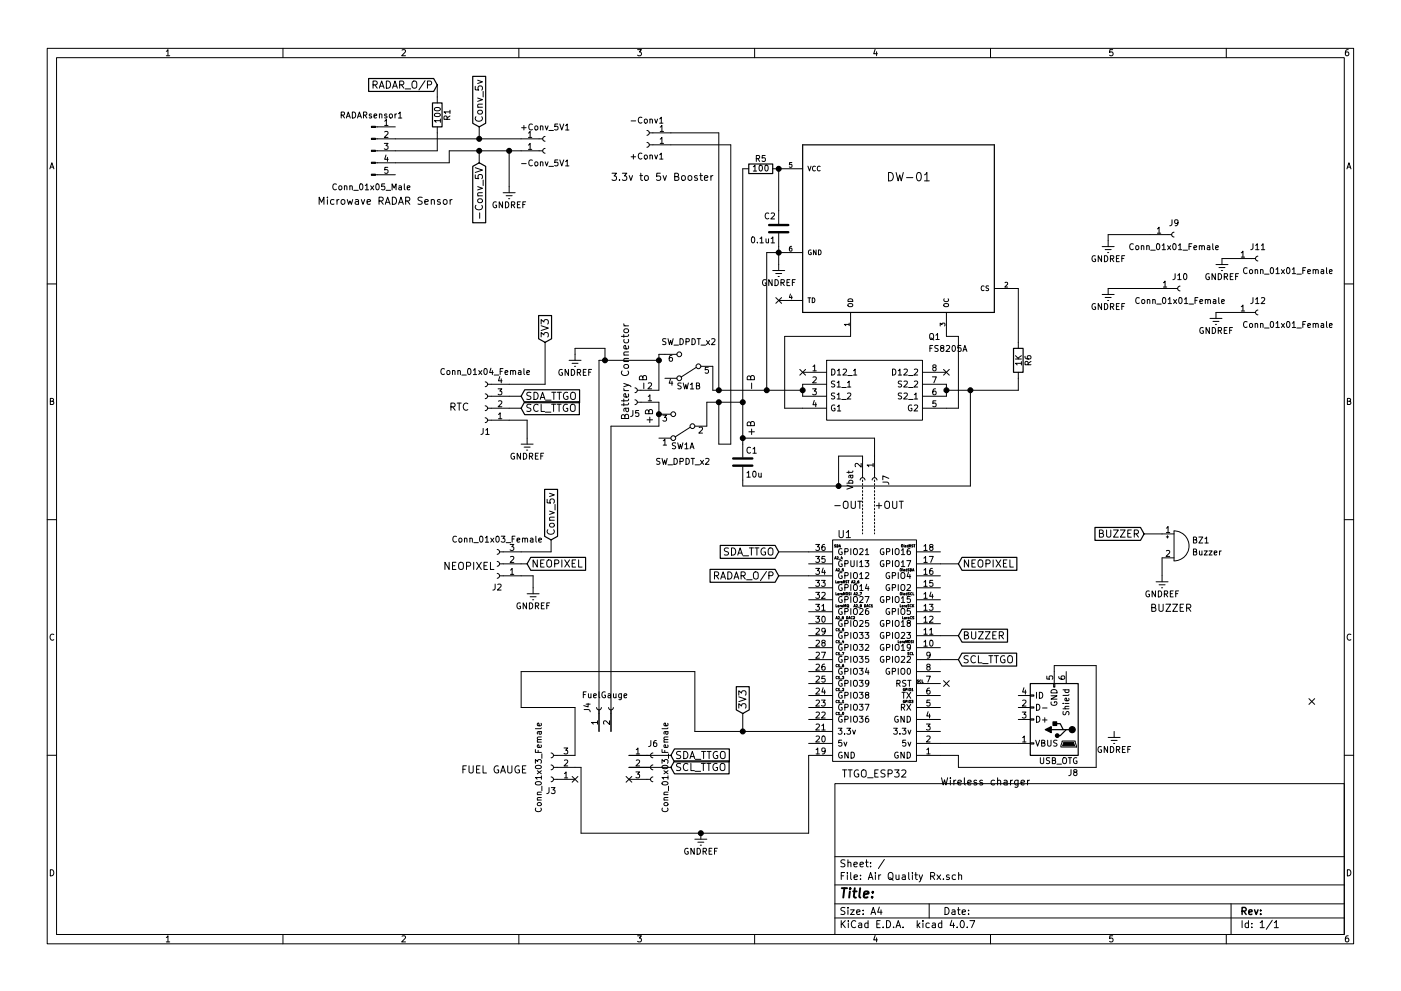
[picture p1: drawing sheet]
EESchema Schematic File Version 2
LIBS:power
LIBS:device
LIBS:switches
LIBS:relays
LIBS:motors
LIBS:transistors
LIBS:conn
LIBS:linear
LIBS:regul
LIBS:74xx
LIBS:cmos4000
LIBS:adc-dac
LIBS:memory
LIBS:xilinx
LIBS:microcontrollers
LIBS:dsp
LIBS:microchip
LIBS:analog_switches
LIBS:motorola
LIBS:texas
LIBS:intel
LIBS:audio
LIBS:interface
LIBS:digital-audio
LIBS:philips
LIBS:display
LIBS:cypress
LIBS:siliconi
LIBS:opto
LIBS:atmel
LIBS:contrib
LIBS:valves
LIBS:ttgo_esp32
LIBS:DW-01
LIBS:FS8205A
LIBS:LED
LIBS:Air Quality Rx-cache
EELAYER 25 0
EELAYER END
$Descr A4 11693 8268
encoding utf-8
Sheet 1 1
Title ""
Date ""
Rev ""
Comp ""
Comment1 ""
Comment2 ""
Comment3 ""
Comment4 ""
$EndDescr
$Comp
L TTGO_ESP32 U1
U 1 1
P 6950 6350
F 0 "U1" H 7050 8250 60  0000 C CNN
F 1 "TTGO_ESP32" H 7300 6250 60  0000 C CNN
F 2 "KICAD_TTGO:TTGO_ESP32" H 6950 6350 60  0001 C CNN
F 3 "" H 6950 6350 60  0001 C CNN
	1    6950 6350
	1    0    0    -1  
$EndComp
Text Notes 7850 6550 0    60   ~ 0
Wireless charger
$Comp
L FS8205A Q1
U 1 1
P 6700 3100
F 0 "Q1" H 7750 3400 50  0000 L CNN
F 1 "FS8205A" H 7750 3300 50  0000 L CNN
F 2 "TO_SOT_Packages_SMD:SOT-23-6_Handsoldering" H 7750 3200 50  0001 L CNN
F 3 "http://www.ic-fortune.com/upload/Download/FS8205A-DS-12_EN.pdf" H 7750 3100 50  0001 L CNN
F 4 "dual n-channel enhancement mode power MOFSET" H 7750 3000 50  0001 L CNN "Description"
F 5 "1.2" H 7750 2900 50  0001 L CNN "Height"
F 6 "SII Semiconductor" H 7750 2800 50  0001 L CNN "Manufacturer_Name"
F 7 "FS8205A" H 7750 2700 50  0001 L CNN "Manufacturer_Part_Number"
F 8 "" H 7750 2600 50  0001 L CNN "RS Part Number"
F 9 "" H 7750 2500 50  0001 L CNN "RS Price/Stock"
F 10 "FS8205A" H 7750 2400 50  0001 L CNN "Arrow Part Number"
F 11 "" H 7750 2300 50  0001 L CNN "Arrow Price/Stock"
	1    6700 3100
	1    0    0    -1  
$EndComp
$Comp
L Conn_01x02_Female J5
U 1 1
P 5300 3350
F 0 "J5" H 5300 3450 50  0000 C CNN
F 1 "Battery Connector" H 5300 3150 50  0001 L CNN
F 2 "Socket_Strips:Socket_Strip_Straight_1x02_Pitch2.54mm" H 5300 3350 50  0001 C CNN
F 3 "" H 5300 3350 50  0001 C CNN
	1    5300 3350
	-1   0    0    1   
$EndComp
Text Notes 5250 3500 1    60   ~ 0
Battery Connector\n
Text Notes 5100 1500 0    60   ~ 0
3.3v to 5v Booster
$Comp
L Conn_01x05_Male RADARsensor1
U 1 1
P 3100 1250
F 0 "RADARsensor1" H 3100 1550 50  0000 C CNN
F 1 "Conn_01x05_Male" H 3100 950 50  0000 C CNN
F 2 "Socket_Strips:Socket_Strip_Straight_1x05_Pitch2.54mm" H 3100 1250 50  0001 C CNN
F 3 "" H 3100 1250 50  0001 C CNN
	1    3100 1250
	1    0    0    -1  
$EndComp
Text Notes 2650 1700 0    60   ~ 0
Microwave RADAR Sensor\n
$Comp
L Conn_01x02_Female J7
U 1 1
P 7300 4000
F 0 "J7" H 7300 4100 50  0000 C CNN
F 1 "Vbat" H 7300 3800 50  0000 C CNN
F 2 "Socket_Strips:Socket_Strip_Straight_1x02_Pitch2.54mm" H 7300 4000 50  0001 C CNN
F 3 "" H 7300 4000 50  0001 C CNN
	1    7300 4000
	0    1    1    0   
$EndComp
$Comp
L R R5
U 1 1
P 6350 1400
F 0 "R5" V 6430 1400 50  0000 C CNN
F 1 "100" V 6350 1400 50  0000 C CNN
F 2 "Resistors_THT:R_Axial_DIN0207_L6.3mm_D2.5mm_P15.24mm_Horizontal" V 6280 1400 50  0001 C CNN
F 3 "" H 6350 1400 50  0001 C CNN
	1    6350 1400
	0    -1   -1   0   
$EndComp
$Comp
L C 0.1u1
U 1 1
P 6500 1900
F 0 "0.1u1" H 6525 2000 50  0000 L CNN
F 1 "C2" H 6525 1800 50  0000 L CNN
F 2 "Capacitors_THT:C_Rect_L9.0mm_W6.4mm_P7.50mm_MKT" H 6538 1750 50  0001 C CNN
F 3 "" H 6500 1900 50  0001 C CNN
	1    6500 1900
	-1   0    0    1   
$EndComp
$Comp
L R R6
U 1 1
P 8500 3000
F 0 "R6" V 8580 3000 50  0000 C CNN
F 1 "1K" V 8500 3000 50  0000 C CNN
F 2 "Resistors_THT:R_Axial_DIN0207_L6.3mm_D2.5mm_P15.24mm_Horizontal" V 8430 3000 50  0001 C CNN
F 3 "" H 8500 3000 50  0001 C CNN
	1    8500 3000
	1    0    0    -1  
$EndComp
$Comp
L C C1
U 1 1
P 6200 3850
F 0 "C1" H 6225 3950 50  0000 L CNN
F 1 "10u" H 6225 3750 50  0000 L CNN
F 2 "Capacitors_THT:C_Rect_L9.0mm_W6.7mm_P7.50mm_MKT" H 6238 3700 50  0001 C CNN
F 3 "" H 6200 3850 50  0001 C CNN
	1    6200 3850
	1    0    0    -1  
$EndComp
$Comp
L DW-01 U2
U 1 1
P 7500 1800
F 0 "U2" H 7500 1800 50  0001 L BNN
F 1 "DW-01" H 7500 1800 50  0001 L BNN
F 2 "SOT23-6" H 7500 1800 50  0001 L BNN
F 3 "Unavailable" H 7500 1800 50  0001 L BNN
F 4 "DW01" H 7500 1800 50  0001 L BNN "Field4"
F 5 "None" H 7500 1800 50  0001 L BNN "Field5"
F 6 "None" H 7500 1800 50  0001 L BNN "Field6"
F 7 "Eldon Vloerstaande kasten DW - DW01" H 7500 1800 50  0001 L BNN "Field7"
F 8 "Eldon" H 7500 1800 50  0001 L BNN "Field8"
	1    7500 1800
	1    0    0    -1  
$EndComp
NoConn ~ 6500 2500
NoConn ~ 6700 3100
NoConn ~ 7900 3100
Text Label 7300 4250 0    60   ~ 0
+OUT
Text Label 7200 4250 2    60   ~ 0
-OUT
Text Notes 5450 3400 3    60   ~ 0
+B\n
Text Notes 5400 3250 1    60   ~ 0
-B\n
$Comp
L Conn_01x01_Female -Conv1
U 1 1
P 5400 1100
F 0 "-Conv1" H 5400 1000 50  0000 C CNN
F 1 "Conn_01x01_Female" H 5400 1000 50  0001 C CNN
F 2 "Socket_Strips:Socket_Strip_Straight_1x01_Pitch2.54mm" H 5400 1100 50  0001 C CNN
F 3 "" H 5400 1100 50  0001 C CNN
	1    5400 1100
	-1   0    0    1   
$EndComp
$Comp
L Conn_01x01_Female +Conv1
U 1 1
P 5400 1200
F 0 "+Conv1" H 5400 1300 50  0000 C CNN
F 1 "Conn_01x01_Female" H 5400 1100 50  0001 C TNN
F 2 "Socket_Strips:Socket_Strip_Straight_1x01_Pitch2.54mm" H 5400 1200 50  0001 C CNN
F 3 "" H 5400 1200 50  0001 C CNN
	1    5400 1200
	-1   0    0    1   
$EndComp
$Comp
L Conn_01x01_Female +Conv_5V1
U 1 1
P 4550 1150
F 0 "+Conv_5V1" H 4550 1250 50  0000 C CNN
F 1 "Conn_01x01_Female" H 4550 1050 50  0001 C CNN
F 2 "Socket_Strips:Socket_Strip_Straight_1x01_Pitch2.54mm" H 4550 1150 50  0001 C CNN
F 3 "" H 4550 1150 50  0001 C CNN
	1    4550 1150
	1    0    0    -1  
$EndComp
$Comp
L Conn_01x01_Female -Conv_5V1
U 1 1
P 4550 1250
F 0 "-Conv_5V1" H 4550 1150 50  0000 C CNN
F 1 "Conn_01x01_Female" H 4550 1150 50  0001 C CNN
F 2 "Socket_Strips:Socket_Strip_Straight_1x01_Pitch2.54mm" H 4550 1250 50  0001 C CNN
F 3 "" H 4550 1250 50  0001 C CNN
	1    4550 1250
	1    0    0    -1  
$EndComp
Text GLabel 4000 1050 1    60   Input ~ 0
Conv_5v
Text GLabel 4000 1350 3    60   Input ~ 0
-Conv_5V
Text GLabel 8000 4700 2    60   Input ~ 0
NEOPIXEL
Text GLabel 3650 700  0    60   Input ~ 0
RADAR_O/P
Text GLabel 6500 4800 0    60   Input ~ 0
RADAR_O/P
$Comp
L SW_DPDT_x2 SW1
U 2 1
P 5750 3050
F 0 "SW1" H 5750 3220 50  0000 C CNN
F 1 "SW_DPDT_x2" H 5750 2850 50  0000 C CNN
F 2 "Buttons_Switches_THT:SW_CuK_JS202011CQN_DPDT_Straight" H 5750 3050 50  0001 C CNN
F 3 "" H 5750 3050 50  0001 C CNN
	2    5750 3050
	-1   0    0    1   
$EndComp
$Comp
L SW_DPDT_x2 SW1
U 1 1
P 5700 3550
F 0 "SW1" H 5700 3720 50  0000 C CNN
F 1 "SW_DPDT_x2" H 5700 3850 50  0000 C CNN
F 2 "Buttons_Switches_THT:SW_CuK_JS202011CQN_DPDT_Straight" H 5700 3550 50  0001 C CNN
F 3 "" H 5700 3550 50  0001 C CNN
	1    5700 3550
	-1   0    0    1   
$EndComp
$Comp
L USB_OTG J8
U 1 1
P 8800 6000
F 0 "J8" H 8600 6450 50  0000 L CNN
F 1 "USB_OTG" H 8600 6350 50  0000 L CNN
F 2 "Connectors:USB_Micro-B" H 8950 5950 50  0001 C CNN
F 3 "" H 8950 5950 50  0001 C CNN
	1    8800 6000
	-1   0    0    1   
$EndComp
Text Notes 6300 3250 1    60   ~ 0
-B\n
Text Notes 6300 3500 3    60   ~ 0
+B\n
$Comp
L Conn_01x02_Female J4
U 1 1
P 5000 5900
F 0 "J4" H 5000 6000 50  0000 C CNN
F 1 "FuelGauge" V 5100 5850 50  0000 C CNN
F 2 "Socket_Strips:Socket_Strip_Straight_1x02_Pitch2.54mm" H 5000 5900 50  0001 C CNN
F 3 "" H 5000 5900 50  0001 C CNN
	1    5000 5900
	0    -1   -1   0   
$EndComp
$Comp
L Conn_01x03_Female J3
U 1 1
P 4600 6400
F 0 "J3" H 4600 6600 50  0000 C CNN
F 1 "Conn_01x03_Female" V 4700 6400 50  0000 C CNN
F 2 "Socket_Strips:Socket_Strip_Straight_1x03_Pitch2.54mm" H 4600 6400 50  0001 C CNN
F 3 "" H 4600 6400 50  0001 C CNN
	1    4600 6400
	-1   0    0    1   
$EndComp
$Comp
L Conn_01x03_Female J6
U 1 1
P 5450 6400
F 0 "J6" H 5450 6600 50  0000 C CNN
F 1 "Conn_01x03_Female" V 5550 6400 50  0000 C CNN
F 2 "Socket_Strips:Socket_Strip_Straight_1x03_Pitch2.54mm" H 5450 6400 50  0001 C CNN
F 3 "" H 5450 6400 50  0001 C CNN
	1    5450 6400
	1    0    0    -1  
$EndComp
Text GLabel 6500 4600 0    60   Input ~ 0
SDA_TTGO
Text GLabel 8000 5500 2    60   Input ~ 0
SCL_TTGO
Text GLabel 5600 6400 2    60   Input ~ 0
SCL_TTGO
Text GLabel 5600 6300 2    60   Input ~ 0
SDA_TTGO
$Comp
L GNDREF #PWR01
U 1 1
P 4250 1550
F 0 "#PWR01" H 4250 1300 50  0001 C CNN
F 1 "GNDREF" H 4250 1400 50  0000 C CNN
F 2 "" H 4250 1550 50  0001 C CNN
F 3 "" H 4250 1550 50  0001 C CNN
	1    4250 1550
	1    0    0    -1  
$EndComp
$Comp
L Conn_01x04_Female J1
U 1 1
P 4050 3400
F 0 "J1" H 4050 3600 50  0000 C CNN
F 1 "Conn_01x04_Female" H 4050 3100 50  0000 C CNN
F 2 "Socket_Strips:Socket_Strip_Straight_1x04_Pitch2.54mm" H 4050 3400 50  0001 C CNN
F 3 "" H 4050 3400 50  0001 C CNN
	1    4050 3400
	-1   0    0    1   
$EndComp
$Comp
L GNDREF #PWR02
U 1 1
P 4400 3650
F 0 "#PWR02" H 4400 3400 50  0001 C CNN
F 1 "GNDREF" H 4400 3500 50  0000 C CNN
F 2 "" H 4400 3650 50  0001 C CNN
F 3 "" H 4400 3650 50  0001 C CNN
	1    4400 3650
	1    0    0    -1  
$EndComp
Text GLabel 6200 5950 1    60   Input ~ 0
3V3
Text GLabel 4550 2850 1    60   Input ~ 0
3V3
$Comp
L R R1
U 1 1
P 3650 950
F 0 "R1" V 3730 950 50  0000 C CNN
F 1 "100" V 3650 950 50  0000 C CNN
F 2 "Resistors_THT:R_Axial_DIN0207_L6.3mm_D2.5mm_P15.24mm_Horizontal" V 3580 950 50  0001 C CNN
F 3 "" H 3650 950 50  0001 C CNN
	1    3650 950 
	1    0    0    -1  
$EndComp
Text GLabel 4350 3300 2    60   Input ~ 0
SDA_TTGO
Text GLabel 4350 3400 2    60   Input ~ 0
SCL_TTGO
$Comp
L GNDREF #PWR03
U 1 1
P 9300 6100
F 0 "#PWR03" H 9300 5850 50  0001 C CNN
F 1 "GNDREF" H 9300 5950 50  0000 C CNN
F 2 "" H 9300 6100 50  0001 C CNN
F 3 "" H 9300 6100 50  0001 C CNN
	1    9300 6100
	1    0    0    -1  
$EndComp
$Comp
L GNDREF #PWR04
U 1 1
P 5850 6950
F 0 "#PWR04" H 5850 6700 50  0001 C CNN
F 1 "GNDREF" H 5850 6800 50  0000 C CNN
F 2 "" H 5850 6950 50  0001 C CNN
F 3 "" H 5850 6950 50  0001 C CNN
	1    5850 6950
	1    0    0    -1  
$EndComp
$Comp
L Conn_01x03_Female J2
U 1 1
P 4150 4700
F 0 "J2" H 4150 4900 50  0000 C CNN
F 1 "Conn_01x03_Female" H 4150 4500 50  0000 C CNN
F 2 "Socket_Strips:Socket_Strip_Straight_1x03_Pitch2.54mm" H 4150 4700 50  0001 C CNN
F 3 "" H 4150 4700 50  0001 C CNN
	1    4150 4700
	-1   0    0    1   
$EndComp
$Comp
L GNDREF #PWR05
U 1 1
P 4450 4900
F 0 "#PWR05" H 4450 4650 50  0001 C CNN
F 1 "GNDREF" H 4450 4750 50  0000 C CNN
F 2 "" H 4450 4900 50  0001 C CNN
F 3 "" H 4450 4900 50  0001 C CNN
	1    4450 4900
	1    0    0    -1  
$EndComp
Text GLabel 4400 4700 2    60   Input ~ 0
NEOPIXEL
Text GLabel 4600 4500 1    60   Input ~ 0
Conv_5v
$Comp
L GNDREF #PWR06
U 1 1
P 6500 2200
F 0 "#PWR06" H 6500 1950 50  0001 C CNN
F 1 "GNDREF" H 6500 2050 50  0000 C CNN
F 2 "" H 6500 2200 50  0001 C CNN
F 3 "" H 6500 2200 50  0001 C CNN
	1    6500 2200
	1    0    0    -1  
$EndComp
$Comp
L GNDREF #PWR07
U 1 1
P 4800 2950
F 0 "#PWR07" H 4800 2700 50  0001 C CNN
F 1 "GNDREF" H 4800 2800 50  0000 C CNN
F 2 "" H 4800 2950 50  0001 C CNN
F 3 "" H 4800 2950 50  0001 C CNN
	1    4800 2950
	1    0    0    -1  
$EndComp
Text Notes 3750 3600 0    60   ~ 0
RTC\n\n\n
Text Notes 3700 4750 0    60   ~ 0
NEOPIXEL\n
Text Notes 3850 6450 0    60   ~ 0
FUEL GAUGE\n
NoConn ~ 4800 6500
NoConn ~ 5250 6500
NoConn ~ 10950 5850
NoConn ~ 7900 5700
Text GLabel 8000 5300 2    60   Input ~ 0
BUZZER
Text GLabel 9550 4450 0    60   Input ~ 0
BUZZER
$Comp
L Buzzer BZ1
U 1 1
P 9800 4550
F 0 "BZ1" H 9950 4600 50  0000 L CNN
F 1 "Buzzer" H 9950 4500 50  0000 L CNN
F 2 "Buzzers_Beepers:MagneticBuzzer_Kingstate_KCG0601" V 9775 4650 50  0001 C CNN
F 3 "" V 9775 4650 50  0001 C CNN
	1    9800 4550
	1    0    0    -1  
$EndComp
Connection ~ 5500 3000
Wire Wire Line
	5000 3000 5500 3000
Wire Wire Line
	5000 3000 5000 6100
Wire Wire Line
	6750 6950 6750 6300
Wire Wire Line
	4850 6950 6750 6950
Wire Wire Line
	4850 6400 4850 6950
Wire Wire Line
	4800 6400 4850 6400
Wire Wire Line
	4800 5900 4800 6300
Wire Wire Line
	4350 5900 4800 5900
Wire Wire Line
	4350 5600 4350 5900
Wire Wire Line
	5800 5600 4350 5600
Wire Wire Line
	5800 6100 5800 5600
Wire Wire Line
	5800 6100 6750 6100
Connection ~ 4250 1250
Wire Wire Line
	4250 1250 4250 1550
Wire Wire Line
	5250 6400 5600 6400
Wire Wire Line
	5250 6300 5600 6300
Wire Wire Line
	6750 4600 6500 4600
Wire Wire Line
	8000 6400 8000 6300
Wire Wire Line
	9150 6400 8000 6400
Wire Wire Line
	9150 5550 9150 6400
Wire Wire Line
	8800 5550 9150 5550
Wire Wire Line
	8800 5600 8800 5550
Wire Wire Line
	5500 2950 5550 2950
Wire Wire Line
	5500 2950 5500 3250
Wire Wire Line
	5950 3250 5950 3050
Wire Wire Line
	5900 3550 5900 3350
Wire Wire Line
	5500 3350 5500 3550
Wire Wire Line
	6750 4800 6500 4800
Wire Wire Line
	8000 4700 7850 4700
Connection ~ 4000 1150
Wire Wire Line
	4000 1050 4000 1150
Connection ~ 4000 1250
Wire Wire Line
	4000 1350 4000 1250
Wire Wire Line
	3300 1250 3650 1250
Wire Wire Line
	3300 1150 4350 1150
Wire Wire Line
	3750 1350 3300 1350
Wire Wire Line
	3750 1250 3750 1350
Wire Wire Line
	3750 1250 4350 1250
Connection ~ 6000 3350
Wire Wire Line
	6100 1200 5600 1200
Wire Wire Line
	6100 3700 6100 1200
Wire Wire Line
	6000 3700 6100 3700
Wire Wire Line
	6000 3350 6000 3700
Connection ~ 6000 3250
Wire Wire Line
	6000 1100 5600 1100
Wire Wire Line
	6000 3250 6000 1100
Connection ~ 6500 2100
Connection ~ 6400 3250
Wire Wire Line
	6400 3250 6400 2100
Wire Wire Line
	6400 2100 6500 2100
Wire Notes Line
	7300 4000 7300 4450
Wire Notes Line
	7200 4000 7200 4450
Wire Wire Line
	8000 6300 7850 6300
Wire Wire Line
	7850 6200 8500 6200
Connection ~ 7000 4050
Wire Wire Line
	6200 4000 6200 4050
Connection ~ 6200 3650
Connection ~ 6700 3250
Wire Wire Line
	5950 3250 6700 3250
Connection ~ 6200 3350
Wire Wire Line
	5900 3350 6200 3350
Wire Wire Line
	8000 3400 7900 3400
Wire Wire Line
	8000 2800 8000 3400
Wire Wire Line
	7900 2800 8000 2800
Wire Wire Line
	6700 3200 6700 3300
Wire Wire Line
	6550 2800 7100 2800
Wire Wire Line
	6550 2800 6550 3400
Wire Wire Line
	6550 3400 6700 3400
Wire Wire Line
	8500 2850 8500 2400
Connection ~ 8100 3250
Wire Wire Line
	8500 3250 8500 3150
Wire Wire Line
	6500 2050 6500 2200
Connection ~ 7900 3250
Wire Wire Line
	7900 3200 7900 3300
Wire Wire Line
	7900 3250 8500 3250
Wire Wire Line
	8100 4050 8100 3250
Wire Wire Line
	6200 4050 8100 4050
Wire Wire Line
	7000 3800 7000 4050
Wire Wire Line
	7200 3800 7000 3800
Connection ~ 6500 1400
Wire Wire Line
	6500 1400 6500 1750
Wire Wire Line
	6200 1400 6200 3700
Wire Wire Line
	6200 3650 7300 3650
Wire Wire Line
	7300 3650 7300 3800
Wire Wire Line
	5500 3550 5100 3550
Wire Wire Line
	5100 3550 5100 6100
Connection ~ 5500 3450
Wire Wire Line
	4550 3200 4250 3200
Wire Wire Line
	4550 2850 4550 3200
Wire Wire Line
	4250 3500 4400 3500
Wire Wire Line
	4400 3500 4400 3650
Wire Wire Line
	6200 6100 6200 5950
Connection ~ 6200 6100
Wire Wire Line
	3650 1250 3650 1100
Wire Wire Line
	3650 800  3650 700 
Wire Wire Line
	4350 3400 4250 3400
Wire Wire Line
	4350 3300 4250 3300
Connection ~ 5850 6950
Wire Wire Line
	4450 4900 4450 4800
Wire Wire Line
	4450 4800 4350 4800
Wire Wire Line
	7850 5500 8000 5500
Wire Wire Line
	4400 4700 4350 4700
Wire Wire Line
	4350 4600 4600 4600
Wire Wire Line
	4600 4600 4600 4500
Wire Wire Line
	5050 3000 5050 2900
Wire Wire Line
	5050 2900 4800 2900
Wire Wire Line
	4800 2900 4800 2950
Connection ~ 5050 3000
Wire Wire Line
	8000 5300 7850 5300
Wire Wire Line
	9550 4450 9700 4450
$Comp
L GNDREF #PWR08
U 1 1
P 9700 4800
F 0 "#PWR08" H 9700 4550 50  0001 C CNN
F 1 "GNDREF" H 9700 4650 50  0000 C CNN
F 2 "" H 9700 4800 50  0001 C CNN
F 3 "" H 9700 4800 50  0001 C CNN
	1    9700 4800
	1    0    0    -1  
$EndComp
Wire Wire Line
	9700 4800 9700 4650
Text Notes 9600 5100 0    60   ~ 0
BUZZER\n
$Comp
L Conn_01x01_Female J9
U 1 1
P 9800 1950
F 0 "J9" H 9800 2050 50  0000 C CNN
F 1 "Conn_01x01_Female" H 9800 1850 50  0000 C CNN
F 2 "Mounting_Holes:MountingHole_3mm_Pad" H 9800 1950 50  0001 C CNN
F 3 "" H 9800 1950 50  0001 C CNN
	1    9800 1950
	1    0    0    -1  
$EndComp
$Comp
L Conn_01x01_Female J11
U 1 1
P 10500 2150
F 0 "J11" H 10500 2250 50  0000 C CNN
F 1 "Conn_01x01_Female" H 10750 2050 50  0000 C CNN
F 2 "Mounting_Holes:MountingHole_3mm_Pad_Via" H 10500 2150 50  0001 C CNN
F 3 "" H 10500 2150 50  0001 C CNN
	1    10500 2150
	1    0    0    -1  
$EndComp
$Comp
L Conn_01x01_Female J10
U 1 1
P 9850 2400
F 0 "J10" H 9850 2500 50  0000 C CNN
F 1 "Conn_01x01_Female" H 9850 2300 50  0000 C CNN
F 2 "Mounting_Holes:MountingHole_3mm_Pad_Via" H 9850 2400 50  0001 C CNN
F 3 "" H 9850 2400 50  0001 C CNN
	1    9850 2400
	1    0    0    -1  
$EndComp
$Comp
L Conn_01x01_Female J12
U 1 1
P 10500 2600
F 0 "J12" H 10500 2700 50  0000 C CNN
F 1 "Conn_01x01_Female" H 10750 2500 50  0000 C CNN
F 2 "Mounting_Holes:MountingHole_3mm_Pad_Via" H 10500 2600 50  0001 C CNN
F 3 "" H 10500 2600 50  0001 C CNN
	1    10500 2600
	1    0    0    -1  
$EndComp
$Comp
L GNDREF #PWR09
U 1 1
P 9250 2000
F 0 "#PWR09" H 9250 1750 50  0001 C CNN
F 1 "GNDREF" H 9250 1850 50  0000 C CNN
F 2 "" H 9250 2000 50  0001 C CNN
F 3 "" H 9250 2000 50  0001 C CNN
	1    9250 2000
	1    0    0    -1  
$EndComp
$Comp
L GNDREF #PWR010
U 1 1
P 9250 2400
F 0 "#PWR010" H 9250 2150 50  0001 C CNN
F 1 "GNDREF" H 9250 2250 50  0000 C CNN
F 2 "" H 9250 2400 50  0001 C CNN
F 3 "" H 9250 2400 50  0001 C CNN
	1    9250 2400
	1    0    0    -1  
$EndComp
$Comp
L GNDREF #PWR011
U 1 1
P 10200 2150
F 0 "#PWR011" H 10200 1900 50  0001 C CNN
F 1 "GNDREF" H 10200 2000 50  0000 C CNN
F 2 "" H 10200 2150 50  0001 C CNN
F 3 "" H 10200 2150 50  0001 C CNN
	1    10200 2150
	1    0    0    -1  
$EndComp
$Comp
L GNDREF #PWR012
U 1 1
P 10150 2600
F 0 "#PWR012" H 10150 2350 50  0001 C CNN
F 1 "GNDREF" H 10150 2450 50  0000 C CNN
F 2 "" H 10150 2600 50  0001 C CNN
F 3 "" H 10150 2600 50  0001 C CNN
	1    10150 2600
	1    0    0    -1  
$EndComp
Wire Wire Line
	9600 1950 9250 1950
Wire Wire Line
	9250 1950 9250 2000
Wire Wire Line
	9250 2400 9650 2400
Wire Wire Line
	10200 2150 10300 2150
Wire Wire Line
	10150 2600 10300 2600
$EndSCHEMATC
